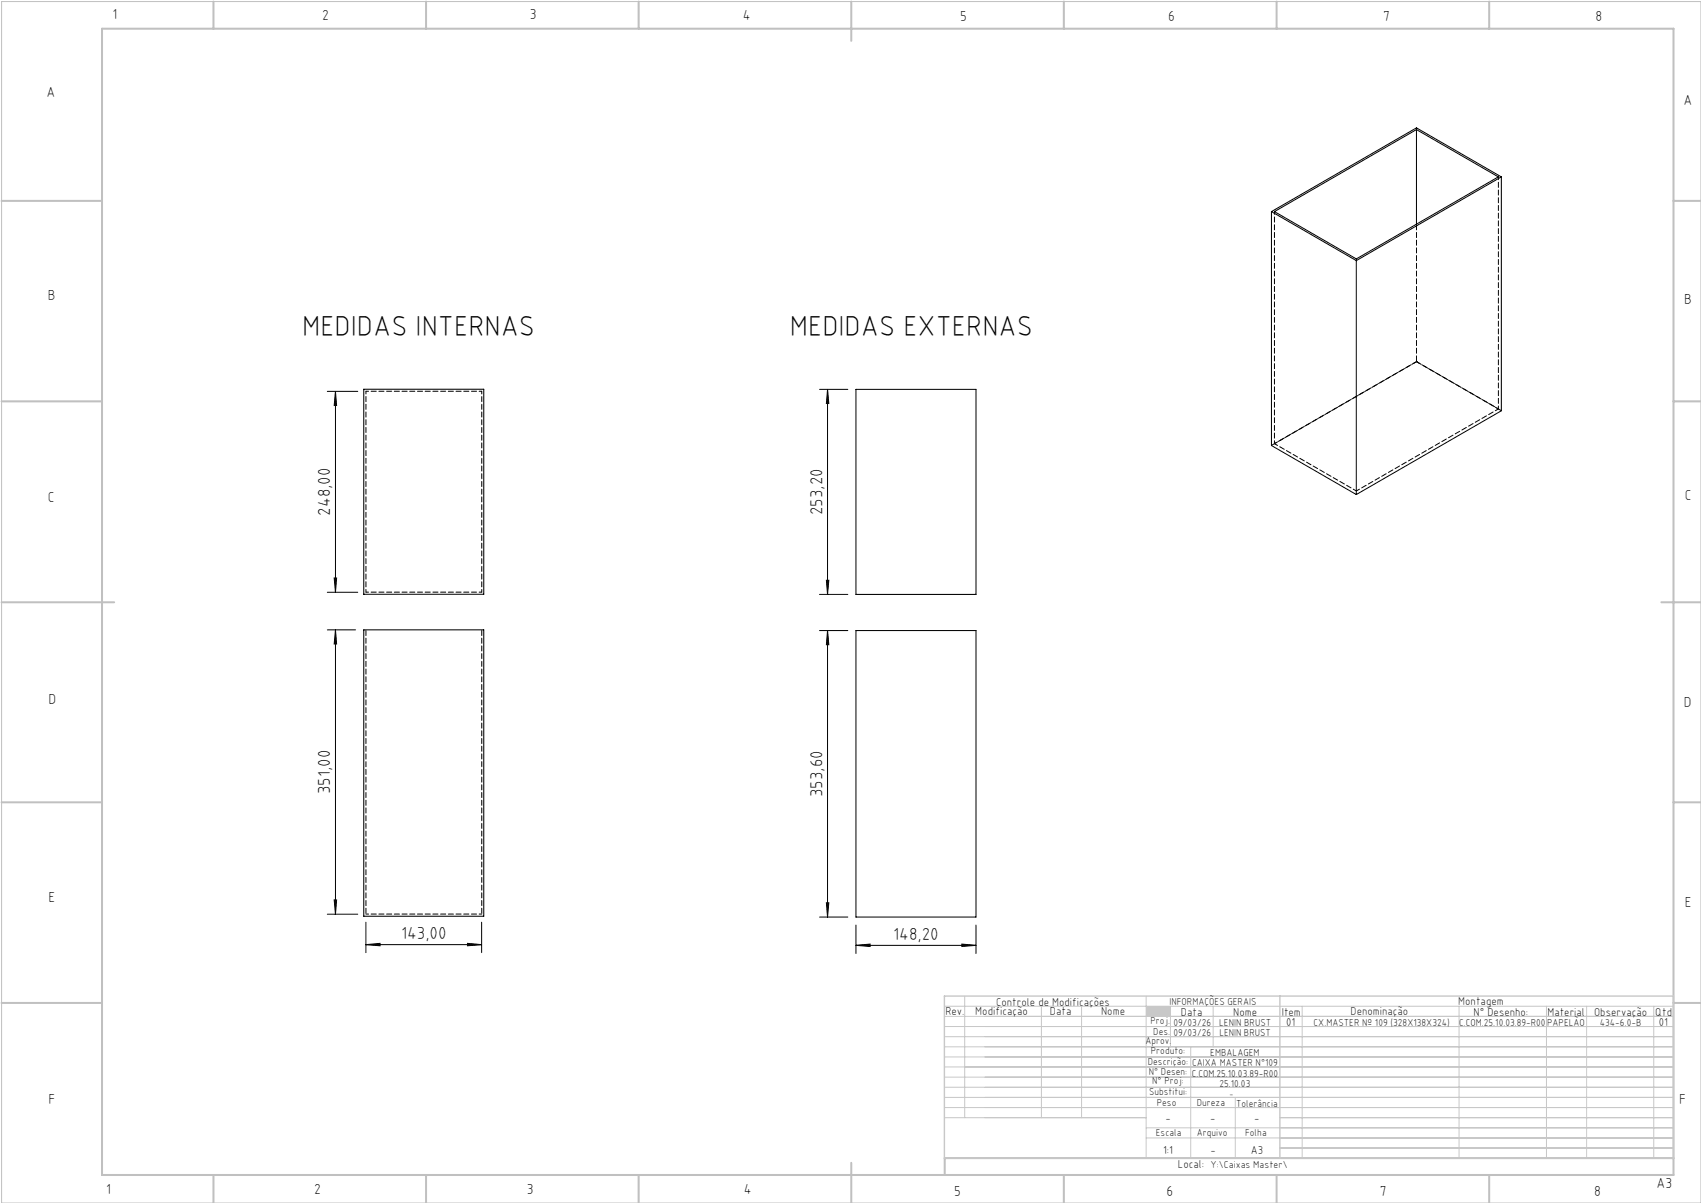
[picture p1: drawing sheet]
<svg xmlns="http://www.w3.org/2000/svg" width="420mm" height="297mm" viewBox="0 0 420 297" stroke-linecap="round" stroke-linejoin="round" font-family="sans-serif">
<path d="M.4 .4h419.6v296.6h-419.6z" fill="none" stroke="#c0c0c0" stroke-width=".25"/>
<g fill="none" stroke="#c0c0c0" stroke-width=".5">
<path d="M25.2 7.1h388v283h-388zM52.7 .4v6.7M105.2 .4v6.7M157.7 .4v6.7M210.2 .4v9.7M262.7 .4v6.7M315.2 .4v6.7M367.7 .4v6.7M.4 49.6h24.8M413.2 49.6h6.8M.4 99.1h24.8M413.2 99.1h6.8"/>
<path d="M.4 148.7h27.8M410.2 148.7h9.8M.4 198.1h24.8M413.2 198.1h6.8M.4 247.6h24.8M413.2 247.6h6.8M52.7 290.1v6.9M105.2 290.1v6.9M157.7 290.1v6.9M210.2 287.1v9.9M262.7 290.1v6.9M315.2 290.1v6.9"/>
<path d="M367.7 290.1v6.9M413.2 285.9h-179.9v4.2"/>
</g>
<g fill="none" stroke="#c3c8d2" stroke-width=".25">
<path d="M233.2 250.9h180M233.2 248.4h180M233.2 253.4h180M233.2 255.9h180M233.2 258.4h180M238.2 245.9v30M257.1 248.4v27.5M267.1 248.4v27.5M283 245.9v40M289 248.4v10M294 258.4v27.5M299.5 248.4v10"/>
<path d="M321.5 248.4v37.5M360.3 248.4v37.5M381.8 248.4v37.5M391.8 248.4v37.5M408.3 248.4v37.5M233.2 260.9h180M233.2 263.4h180M233.2 265.9h180M233.2 268.4h180M233.2 270.9h180M233.2 273.4h180M233.2 275.9h49.8"/>
<path d="M283 278.4h130.2M305 270.9v15M316 275.9h97.2M283 280.9h130.2M316 283.4h97.2"/>
</g>
<path d="M233.2 245.9h180v40h-180zM316 245.9v40" fill="none" stroke="#c3c8d2" stroke-width=".35"/>
<path d="M283 248.4h6v2.5h-6z" fill-rule="evenodd" fill="#c3c8d2"/>
<g fill="none" stroke="#000" stroke-width=".25">
<path d="M349.7 32v23.3M313.9 52.2v57.8l21 12.1M313.9 52.2l21 12.1M314.7 52.2l35-20.2 20.3 11.7-35.1 20.2zM370.7 43.7l-35.8 20.6M370.7 43.7v57.7l-35.8 20.7M370.7 43.7l-21-12.1-35.8 20.6M334.9 64.3v57.8M80.8 96.6h7.5M82.8 96.6v49.6M82.8 96.6l.3 3.5h-.6zM89.8 96.1h29.7v50.6h-29.7z"/>
<path d="M202.4 96.1h6.9M204.3 96.1v50.7M204.3 96.1l.3 3.5h-.6zM211.3 96.1h29.7v50.7h-29.7zM80.8 146.2h7.5M80.8 155.5h7M82.5 142.7h.6l-.3 3.5zM82.8 155.5v70.2M82.8 155.5l.3 3.5h-.6zM89.8 155.5h29.7v70.7h-29.7zM202.4 146.8h6.9M202.4 155.7h6.9"/>
<path d="M204 143.3h.6l-.3 3.5zM204.3 155.7v70.7M204.3 155.7l.3 3.5h-.6zM211.3 155.7h29.7v70.7h-29.7zM80.8 225.7h7.5M82.5 222.2h.6l-.3 3.5zM90.3 233.2l3.5-.3v.6zM90.3 227.7v7.5M90.3 233.2h28.6M115.4 232.9l3.5 .3-3.5 .3zM118.9 227.7v7.5M202.4 226.4h6.9"/>
<path d="M204 222.9h.6l-.3 3.5zM211.3 233.4l3.5-.3v.6zM211.3 228.4v7M211.3 233.4h29.7M237.5 233.1l3.5 .3-3.5 .3zM241 228.4v7"/>
</g>
<g fill="#000">
<path d="M82.5 142.7h.6l-.3 3.5zM82.8 96.6l.3 3.5h-.6zM204 143.3h.6l-.3 3.5zM204.3 96.1l.3 3.5h-.6z"/>
<path d="M82.8 155.5l.3 3.5h-.6zM82.5 222.2h.6l-.3 3.5zM204.3 155.7l.3 3.5h-.6zM204 222.9h.6l-.3 3.5z"/>
<path d="M90.3 233.2l3.5-.3v.6zM115.4 232.9l3.5 .3-3.5 .3zM211.3 233.4l3.5-.3v.6zM237.5 233.1l3.5 .3-3.5 .3z"/>
</g>
<path d="M349.8 55.3v34M90.4 155.5v70.2M119 155.5v70.2" fill="none" stroke="#000" stroke-width=".25" stroke-dasharray="1.3 .6" stroke-dashoffset="-.2"/>
<path d="M90.4 96.6h28.6M119 96.6v49.6M90.4 146.2v-49.6M119 146.2h-28.6M90.4 225.7h28.6" fill="none" stroke="#000" stroke-width=".25" stroke-dasharray="1.3 .6" stroke-dashoffset=".6"/>
<path d="M349.8 31.5v.5M334.9 63.9v.4M349.8 89.3h.1M349.8 89.3l-35.9 20.7M370.7 101.4l-20.9-12.1" fill="none" stroke="#000" stroke-width=".25" stroke-dasharray="1.3 .6"/>
<path d="M349.8 89.3l-35.1 20.2M314.7 109.5l20.2 11.7M370 101l-20.2-11.7M334.9 121.2l35.1-20.2" fill="none" stroke="#000" stroke-width=".25" stroke-dasharray="1.3 .6" stroke-dashoffset=".4"/>
<path d="M314.7 52.2v57.3M370 43.6v57.4" fill="none" stroke="#000" stroke-width=".25" stroke-dasharray="1.3 .6" stroke-dashoffset=".5"/>
<g font-size="7.1">
<text x="74.6" y="82.9">MEDIDAS INTERNAS</text>
<text x="195" y="82.9">MEDIDAS EXTERNAS</text>
</g>
<g font-size="4.3">
<text x="81.5" y="127.3" transform="rotate(-90 81.5 127.3)">248,00</text>
<text x="203.1" y="127.2" transform="rotate(-90 203.1 127.2)">253,20</text>
<text x="81.5" y="196" transform="rotate(-90 81.5 196)">351,00</text>
<text x="203.1" y="196.8" transform="rotate(-90 203.1 196.8)">353,60</text>
<text x="99" y="231.9">143,00</text>
<text x="220.6" y="232.1">148,20</text>
</g>
<g font-size="3.6">
<text x="27.8" y="4.8">1</text>
<text x="79.5" y="4.9">2</text>
<text x="130.8" y="4.8">3</text>
<text x="183.4" y="4.9">4</text>
<text x="237.1" y="5.1">5</text>
<text x="288.4" y="5.2">6</text>
<text x="341.5" y="5.1">7</text>
<text x="394" y="5.2">8</text>
<text x="11.5" y="24">A</text>
<text x="415.7" y="25.8">A</text>
<text x="11.8" y="74.1">B</text>
<text x="415.8" y="75.1">B</text>
<text x="11.8" y="124">C</text>
<text x="416" y="123.5">C</text>
<text x="12" y="173.7">D</text>
<text x="415.8" y="174.7">D</text>
<text x="12" y="222.6">E</text>
<text x="416" y="223.9">E</text>
<text x="12" y="272.6">F</text>
<text x="414.6" y="272.6">F</text>
<text x="409" y="293.3">A3</text>
<text x="26.2" y="294.8">1</text>
<text x="77.6" y="294.8">2</text>
<text x="130.1" y="294.8">3</text>
<text x="183.7" y="294.7">4</text>
<text x="235.6" y="295.2">5</text>
<text x="288" y="295.2">6</text>
<text x="340.7" y="295.2">7</text>
<text x="393.6" y="295.2">8</text>
</g>
<g font-size="2.9">
<text x="240.8" y="250.6">Modificação</text>
<text x="259.2" y="250.6">Data</text>
<text x="271.9" y="250.6">Nome</text>
<text x="290.9" y="288.4">Local:</text>
</g>
<g font-size="2.8">
<text x="233.4" y="250.6">Rev.</text>
<text x="246" y="248.4">Controle de Modificações</text>
<text x="291.6" y="250.8">Data</text>
<text x="304.5" y="250.8">Nome</text>
<text x="316.5" y="250.9">Item</text>
<text x="333.5" y="250.5">Denominação</text>
<text x="360.1" y="248.2">Montagem</text>
<text x="363.9" y="250.8">N° Desenho:</text>
<text x="382.1" y="250.8">Material</text>
<text x="393.6" y="250.8">Observação</text>
<text x="408.7" y="250.9">Qtd</text>
<text x="317.6" y="253.3">01</text>
<text x="409.6" y="253.3">01</text>
<text x="287.7" y="276.9">-</text>
<text x="298.8" y="276.9">-</text>
<text x="309.7" y="276.9">-</text>
<text x="287.2" y="284.8">1:1</text>
<text x="298.9" y="284.8">-</text>
<text x="308.8" y="284.8">A3</text>
</g>
<g font-size="2.5">
<text x="288.7" y="248.2">INFORMAÇÕES GERAIS</text>
<text x="282.8" y="257.8">Aprov.</text>
<text x="284.1" y="252.9">Proj.</text>
<text x="284.8" y="255.4">Des.</text>
<text x="289.7" y="255.8">09/03/26</text>
<text x="289.7" y="253.3">09/03/26</text>
<text x="301" y="253.3">LENIN BRUST</text>
<text x="301.1" y="255.8">LENIN BRUST</text>
<text x="324.3" y="253.3">CX.MASTER Nº 109 (328X138X324)</text>
<text x="360.3" y="253.3">C.COM.25.10.03.89-R00</text>
<text x="382" y="253.3">PAPELÃO</text>
<text x="395" y="253.3">434-6.0-B</text>
<text x="283.4" y="262.9">Descrição:</text>
<text x="284.2" y="260.3">Produto:</text>
<text x="294.3" y="263.3">CAIXA MASTER N°109</text>
<text x="298.8" y="260.7">EMBALAGEM</text>
<text x="283.7" y="265.4">N° Desen:</text>
<text x="284.5" y="267.7">N° Proj:</text>
<text x="294.3" y="265.9">C.COM.25.10.03.89-R00</text>
<text x="301.1" y="268.3">25.10.03</text>
<text x="283.7" y="270.4">Substitui:</text>
<text x="285.6" y="273">Peso</text>
<text x="295.5" y="273">Dureza</text>
<text x="305.2" y="273.3">Tolerância</text>
<text x="285.4" y="280.4">Escala</text>
<text x="295.5" y="280.4">Arquivo</text>
<text x="307.5" y="280.4">Folha</text>
<text x="298.9" y="288.4">Y:\Caixas Master\</text>
</g>
<text font-size="2.1" x="303.5" y="270.9">-</text>
</svg>
